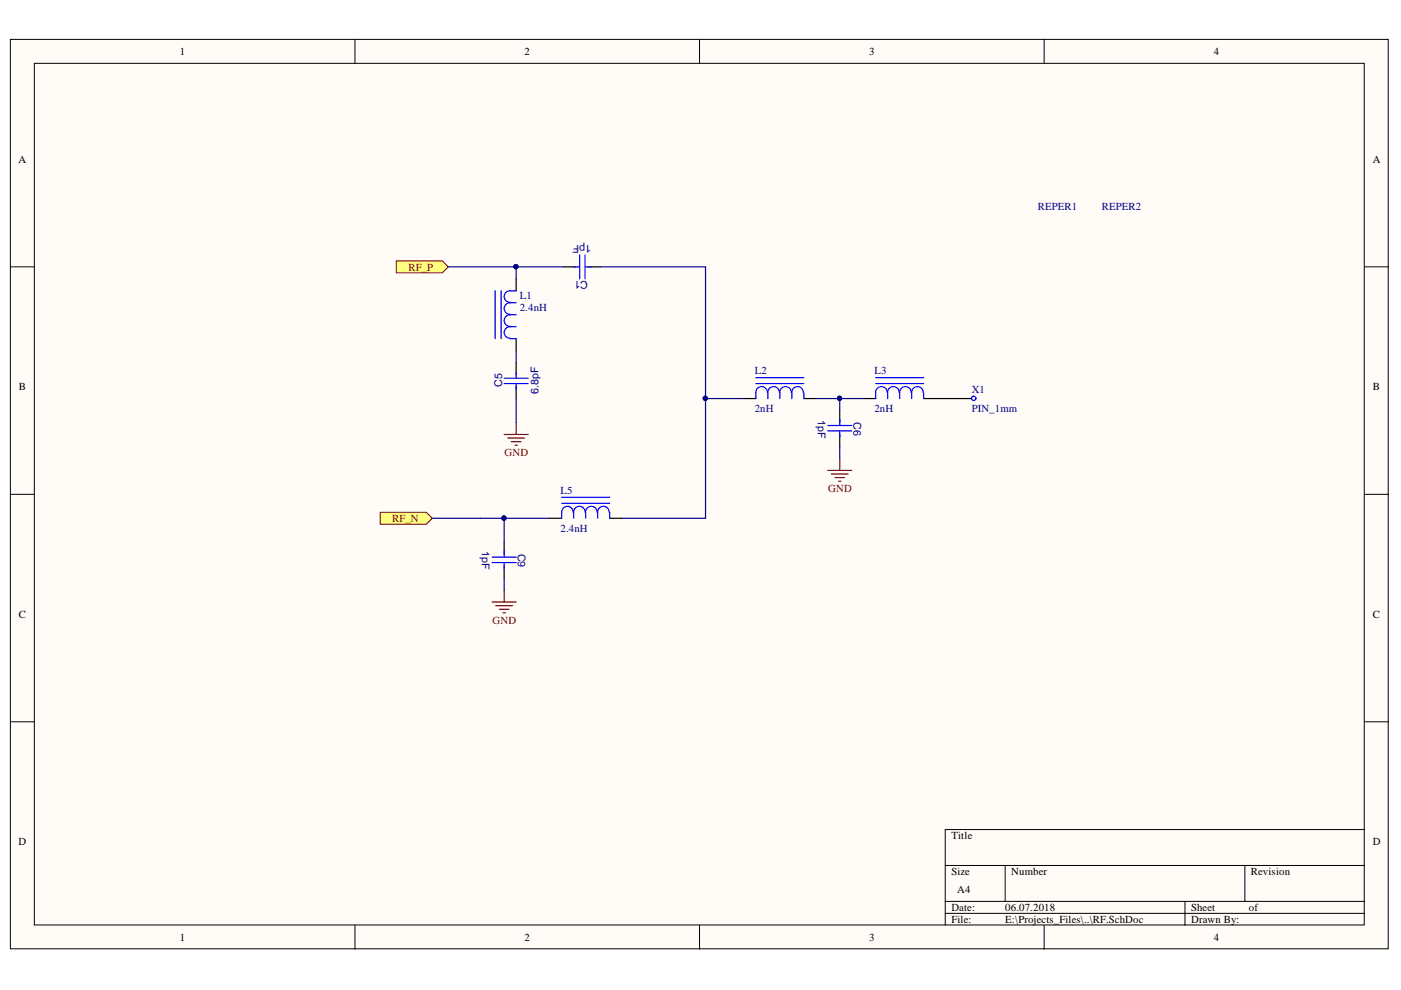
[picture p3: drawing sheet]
<svg xmlns="http://www.w3.org/2000/svg" width="297mm" height="210mm" viewBox="0 0 297 210" stroke-linecap="round" stroke-linejoin="round" font-family="sans-serif">
<g fill="#fffcf8" stroke="#000" stroke-width=".21">
<path d="M2.2 8.4h292.1v192.8h-292.1z"/>
<path d="M7.3 13.4h281.9v182.7h-281.9z"/>
</g>
<g fill="none" stroke="#000" stroke-width=".21">
<path d="M75.3 8.4v5M148.3 8.4v5M221.4 8.4v5M2.2 56.6h5.1M289.3 56.6h5.1M2.2 104.8h5.1M289.3 104.8h5.1M2.2 153h5.1M289.3 153h5.1M289.3 175.9h-88.9v20.3M75.3 196.2v5.1M148.3 196.2v5.1"/>
<path d="M200.4 183.5h88.9M200.4 191.1h88.9M200.4 193.7h88.9M213.1 183.5v7.6M221.4 196.2v5.1M251.2 191.1v5.1M263.9 183.5v7.6"/>
</g>
<path d="M109.4 76.9v2.5M109.4 82v2.5" fill="none" stroke="#000" stroke-width=".25"/>
<path d="M109.4 78.9v1.3M106.9 80.2h5.1M106.9 81.3h5.1M109.4 81.5v1.1" fill="none" stroke="#00f" stroke-width=".25"/>
<path d="M84 55.3h9.8l1.3 1.3-1.3 1.2h-9.8z" fill-rule="evenodd" fill="#ffff80" stroke="#800000" stroke-width=".21"/>
<path d="M95.1 56.6h14.3v2.5M109.4 56.6h10.2M127.2 56.6h22.4v27.9M109.4 84.5v5.1M173 84.5h5v2.5M178 84.5h5.1M178 94.7v2.5M91.6 109.9h10.2M106.9 122.6v2.5" fill="none" stroke="#000080" stroke-width=".25"/>
<g fill="#000080" stroke="#000080" stroke-width=".21">
<circle cx="109.4" cy="56.5" r=".46"/>
<circle cx="178" cy="84.5" r=".46"/>
<circle cx="149.5" cy="84.5" r=".46"/>
</g>
<g fill="none" stroke="#800000" stroke-width=".25">
<path d="M106.9 92.1h5.1M107.7 92.9h3.5M108.4 93.6h2.1M109.2 94.4h.5M109.4 89.6v2.5M175.5 99.7h5.1M178 97.2v2.5M176.3 100.5h3.5M177 101.3h2.1M177.8 102h.5M104.4 127.7h5M105.1 128.4h3.6"/>
<path d="M105.9 129.2h2M106.6 129.9h.5M106.9 125.1v2.6"/>
</g>
<path d="M119.6 56.6h2.5M124.7 56.6h2.5M178 87v2.6M178 92.1v2.6M198.4 84.5h7.6M106.9 115v2.5M106.9 120v2.6" fill="none" stroke="#000" stroke-width=".25"/>
<g fill="none" stroke="#00f" stroke-width=".25">
<path d="M121.7 56.6h1.2M122.9 54v5.1M124 54v5.1M124.2 56.6h1.2M175.5 91.4h5.1M175.5 90.2h5.1M178 88.9v1.2M178 91.4v1.2M104.4 119.3h5M104.4 118.1h5M106.9 116.8v1.2M106.9 119.3v1.2"/>
<circle cx="206.4" cy="84.5" r=".46"/>
</g>
<path d="M80.6 108.6h9.8l1.2 1.3-1.2 1.3h-9.8z" fill-rule="evenodd" fill="#ffff80" stroke="#800000" stroke-width=".21"/>
<path d="M109.4 74.3v2.6M157.7 84.5h-8.1v25.4h-17.8M101.8 109.9h14.7M106.9 109.9v5.1" fill="none" stroke="#000080" stroke-width=".25"/>
<g fill="#000080" stroke="#000080" stroke-width=".21">
<circle cx="106.8" cy="109.8" r=".46"/>
<circle cx="149.5" cy="84.5" r=".46"/>
</g>
<path d="M109.4 59.1v2.6M109.4 71.8v2.5M157.7 84.5h2.6M170.4 84.5h2.6M183.1 84.5h2.6M195.8 84.5h2.6M116.5 109.9h2.6M129.3 109.9h2.5" fill="none" stroke="#000" stroke-width=".25"/>
<g fill="none" stroke="#00f" stroke-width=".25">
<path d="M105 61.7v10.1M106.3 61.7v10.1M108.2 71.8h1.2M109.4 69.3h-1.2a1.22 1.22 0 0 0-1.3 1.2 1.22 1.22 0 0 0 1.3 1.2M109.4 66.7h-1.2a1.23 1.23 0 0 0-1.3 1.3 1.23 1.23 0 0 0 1.3 1.2M109.4 61.7h-1.2a1.22 1.22 0 0 0-1.3 1.2 1.22 1.22 0 0 0 1.3 1.2M109.4 64.2h-1.2a1.22 1.22 0 0 0-1.3 1.2 1.22 1.22 0 0 0 1.3 1.2M160.3 80.1h10.1M160.3 81.3h10.1M162.7 83.2a1.22 1.22 0 0 0-1.2-1.2 1.22 1.22 0 0 0-1.2 1.2v1.3M165.2 83.2a1.22 1.22 0 0 0-1.2-1.2 1.22 1.22 0 0 0-1.2 1.2v1.3M167.8 83.2a1.23 1.23 0 0 0-1.3-1.2 1.23 1.23 0 0 0-1.2 1.2v1.3"/>
<path d="M170.3 83.2a1.22 1.22 0 0 0-1.2-1.2 1.22 1.22 0 0 0-1.2 1.2v1.3M170.4 83.2v1.3M185.7 83.2v1.3M185.7 80.1h10.1M185.7 81.3h10.1M188.1 83.2a1.23 1.23 0 0 0-1.2-1.2 1.23 1.23 0 0 0-1.3 1.2M188.2 83.2v1.3M190.6 83.2a1.23 1.23 0 0 0-1.2-1.2 1.23 1.23 0 0 0-1.2 1.2M193.2 83.2a1.22 1.22 0 0 0-1.2-1.2 1.22 1.22 0 0 0-1.2 1.2v1.3M195.7 83.2a1.22 1.22 0 0 0-1.2-1.2 1.22 1.22 0 0 0-1.2 1.2v1.3M195.8 83.2v1.3M119.1 105.4h10.2"/>
<path d="M119.1 106.7h10.2M121.5 108.6a1.22 1.22 0 0 0-1.2-1.3 1.22 1.22 0 0 0-1.2 1.3v1.3M121.6 108.6v1.3M124.1 108.6a1.23 1.23 0 0 0-1.3-1.3 1.23 1.23 0 0 0-1.2 1.3M124.2 108.6v1.3M126.6 108.6a1.23 1.23 0 0 0-1.2-1.3 1.23 1.23 0 0 0-1.3 1.3M129.2 108.6a1.22 1.22 0 0 0-1.3-1.3 1.22 1.22 0 0 0-1.2 1.3v1.3M129.3 108.6v1.3"/>
</g>
<g font-size="2.3">
<text x="38.1" y="11.7">1</text>
<text x="111.2" y="11.7">2</text>
<text x="184.3" y="11.7">3</text>
<text x="257.4" y="11.7">4</text>
<text x="3.9" y="34.5">A</text>
<text x="291.1" y="34.5">A</text>
<text x="4" y="82.7">B</text>
<text x="291.1" y="82.7">B</text>
<text x="4" y="131">C</text>
<text x="291.1" y="131">C</text>
<text x="3.9" y="179.2">D</text>
<text x="201.7" y="177.9">Title</text>
<text x="291.1" y="179.2">D</text>
<text x="201.7" y="185.6">Size</text>
<text x="214.4" y="185.6">Number</text>
<text x="265.2" y="185.6">Revision</text>
<text x="203" y="189.4">A4</text>
<text x="201.7" y="193.2">Date:</text>
<text x="201.7" y="195.7">File:</text>
<text x="213.1" y="193.2">06.07.2018</text>
<text x="213.1" y="195.7">E:\Projects_Files\..\RF.SchDoc</text>
<text x="252.5" y="193.2">Sheet</text>
<text x="252.5" y="195.7">Drawn By:</text>
<text x="264.8" y="193.2">of</text>
<text x="38.1" y="199.5">1</text>
<text x="111.2" y="199.5">2</text>
<text x="184.3" y="199.5">3</text>
<text x="257.4" y="199.5">4</text>
</g>
<g font-size="2.3" fill="#000080">
<text x="220.1" y="44.4">REPER1</text>
<text x="233.6" y="44.4">REPER2</text>
<text x="125.3" y="51.9" transform="rotate(-180 125.3 51.9)">1pF</text>
<text x="124.7" y="59.5" transform="rotate(-180 124.7 59.5)">C1</text>
<text x="110.2" y="66">2.4nH</text>
<text x="110.2" y="63.5">L1</text>
<text x="106.5" y="82.1" transform="rotate(-90 106.5 82.1)">C5</text>
<text x="114.2" y="83.6" transform="rotate(-90 114.2 83.6)">6.8pF</text>
<text x="160" y="79.3">L2</text>
<text x="185.4" y="79.3">L3</text>
<text x="206" y="83.2">X1</text>
<text x="160" y="87.3">2nH</text>
<text x="173.4" y="89" transform="rotate(90 173.4 89)">1pF</text>
<text x="181" y="89.5" transform="rotate(90 181 89.5)">C6</text>
<text x="185.4" y="87.3">2nH</text>
<text x="206" y="87.3">PIN_1mm</text>
<text x="118.8" y="104.7">L5</text>
<text x="118.8" y="112.7">2.4nH</text>
<text x="102.2" y="116.9" transform="rotate(90 102.2 116.9)">1pF</text>
<text x="109.8" y="117.4" transform="rotate(90 109.8 117.4)">C9</text>
</g>
<g font-size="2.3" fill="#800000">
<text x="86.6" y="57.4">RF_P</text>
<text x="107" y="96.7">GND</text>
<text x="175.6" y="104.4">GND</text>
<text x="83.1" y="110.7">RF_N</text>
<text x="104.4" y="132.2">GND</text>
</g>
</svg>
